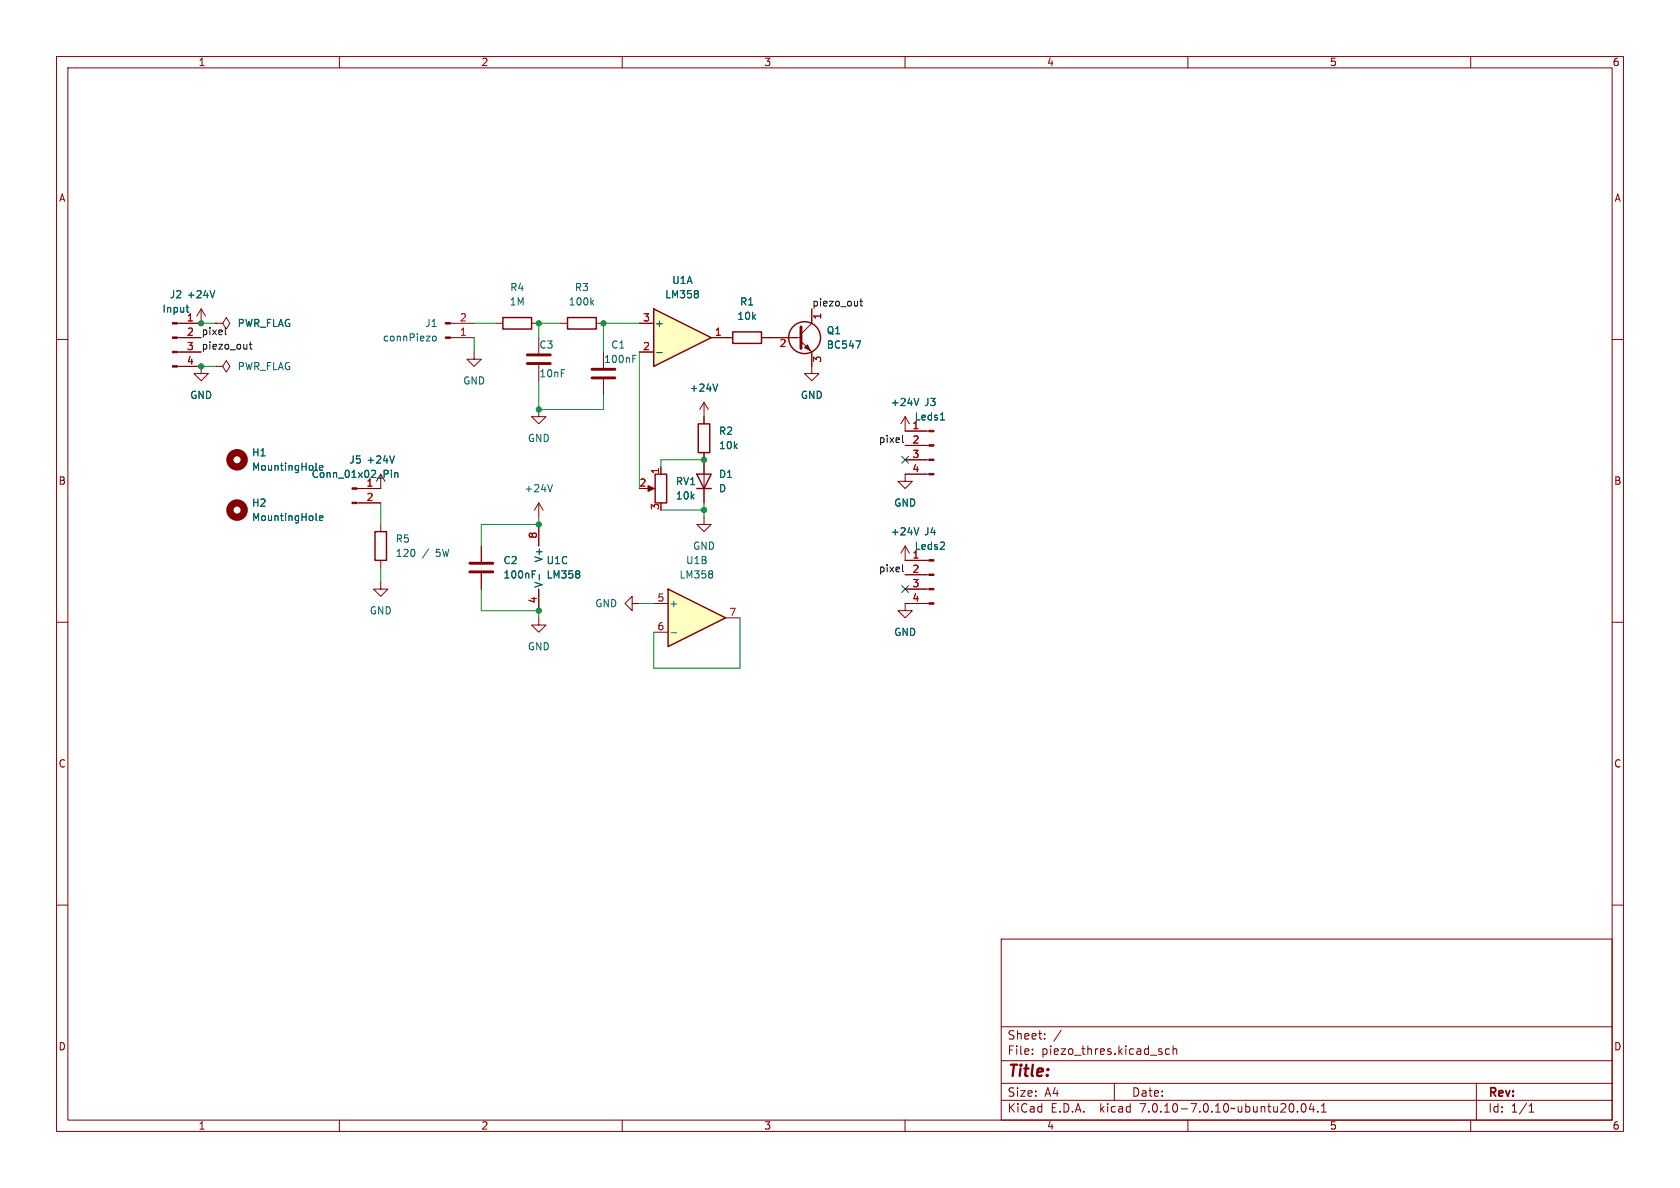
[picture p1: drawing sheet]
<svg xmlns="http://www.w3.org/2000/svg" width="297mm" height="210mm" viewBox="0 0 297 210" stroke-linecap="round" stroke-linejoin="round" font-family="sans-serif">
<g fill="none" stroke="#840000" stroke-width=".18">
<path d="M10 10h277v190h-277zM12 12h273v186h-273zM60 10v2M110 10v2M160 10v2M210 10v2M260 10v2M10 60h2M31.3 59.7h4.3M35.6 54.6v2.6h-4.3M35.6 54.6l-.8 1.3M35.6 54.6l.7 1.3"/>
<path d="M38.1 57.2h1.3l.6-1.1 .6 1.1-.6 1-.6-1M38.1 57.2h.1M79.6 57.2h4.2M79.6 59.7h4.2M87.6 57.2h1.3M94 57.2h1.2M99.1 57.2h1.2M105.4 57.2h1.3M285 60h2M31.3 64.8h4.3v1.2h1.2l-1.2 1.3-1.3-1.3h1.3M31.3 62.2h4.3M38.1 64.8h1.3l.6-1 .6 1-.6 1-.6-1"/>
<path d="M38.1 64.8h.1M83.8 62.2v1.3h1.3l-1.3 1.3-1.3-1.3h1.3M95.2 72.4v1.3h1.3l-1.3 1.2-1.2-1.2h1.2M160 78.7h4.2M160 76.2h4.2M160 96.5v2.6h4.2M160 96.5l-.7 1.3M160 96.5l.8 1.3M160 83.8h4.2M160 81.3h4.2M10 110h2M111.8 106.7v-1.3l-1.3 1.3 1.3 1.3v-1.3h1.2"/>
<path d="M160 104.1h4.2M160 101.6h4.2M164.2 106.7h-4.2v1.3h1.3l-1.3 1.2-1.3-1.2h1.3M285 110h2M10 160h2M285 160h2M177 166h108v32h-108zM60 198v2M110 198v2M160 198v2M177 194.5h108M177 191.5h108"/>
<path d="M177 187.5h108M177 181.5h108M182.5 186.3v.1M182.5 185.5v.1M184.7 183.6v.1M184.7 182.8v.1M187.6 182.1l-1.3 2M197 191.5v3M205.2 185.9l.3 .2-.3 .3M205.2 185.4l.2 .1M206.7 185.5l-.4-.1-.3 .3v.4l.2 .2h.5M207.4 185.5l.2-.1 .4 .1v.9"/>
<path d="M207.4 184.9v1.5M210 198v2M229.4 196.5v.1M230.2 195.2l.2-.1a.81 .81 0 0 1 .6 .6 .81 .81 0 0 1-.3 .8l-.2 .1a.81 .81 0 0 1-.3-1.4zM231.8 195l-.3 1.1h.9M232.2 195.6v1M233 196.5v.1M233.6 196.6h.9M233.6 195.5l.4-.4v1.5M260 198v2M261 191.5v6.5M270.3 196.6h.9"/>
<path d="M270.3 195.5l.4-.4v1.5"/>
</g>
<g fill="#840000" stroke="#840000" stroke-width=".18">
<path d="M164.2 106.6h.9v.2h-.9z"/>
<path d="M164.2 104h.9v.3h-.9z"/>
<path d="M164.2 101.5h.9v.2h-.9z"/>
<path d="M164.2 98.9h.9v.3h-.9z"/>
<path d="M78.7 57h.9v.3h-.9z"/>
<path d="M78.7 59.6h.9v.2h-.9z"/>
<path d="M30.5 64.6h.8v.3h-.8z"/>
<path d="M30.5 62.1h.8v.3h-.8z"/>
<path d="M30.5 59.6h.8v.2h-.8z"/>
<path d="M30.5 57h.8v.3h-.8z"/>
<path d="M164.2 83.7h.9v.2h-.9z"/>
<path d="M164.2 81.2h.9v.2h-.9z"/>
<path d="M164.2 78.6h.9v.3h-.9z"/>
<path d="M164.2 76.1h.9v.2h-.9z"/>
</g>
<path d="M32.9 54.3h.5M33.1 55v.1M38 51.4l-.4 1.2M76.5 59.5l.2-.1 .4 .1v.5l-.1 .2-.3 .1-.2-.2zM104.6 53.4l.4 .5M105 53.1l-.5 .5M166.2 74.2h.8M162.4 93.3l-.4 1.3M166.2 97.1h.8M166.9 96v.4" fill="none" stroke="#006464" stroke-width=".18"/>
<path d="M88.9 56.1h5.1v2.1h-5.1zM100.3 56.1h5.1v2.1h-5.1z" fill="none" stroke="#840000" stroke-width=".25"/>
<path d="M115.6 54.6l10.1 5.1-10.1 5.1z" fill="#ffffc2"/>
<path d="M115.6 54.6l10.1 5.1-10.1 5.1z" fill="none" stroke="#840000" stroke-width=".25"/>
<path d="M113 57.2h2.6M125.7 59.7h2.6M113 62.2h2.6M124.5 91.4v1.3h1.2l-1.2 1.3-1.3-1.3h1.3" fill="none" stroke="#840000" stroke-width=".18"/>
<path d="M123.4 51.5v.3M123.4 52v.5M116.1 62.3h1" fill="none" stroke="#006464" stroke-width=".18"/>
<path d="M118.1 104.1l10.2 5.1-10.2 5.1z" fill="#ffffc2"/>
<g fill="none" stroke="#840000" stroke-width=".25">
<path d="M129.5 58.7h5.1v2h-5.1zM123.4 74.9h2.1v5.1h-2.1zM66.3 94h2v5.1h-2zM115.8 83.8h2.1v5.1h-2.1zM123.2 83.8h2.5l-1.2 2.6zM123.2 86.4h2.5M118.1 104.1l10.2 5.1-10.2 5.1z"/>
<circle cx="142.2" cy="59.7" r="2.82"/>
</g>
<g fill="none" stroke="#840000" stroke-width=".18">
<path d="M31.7 59.7h3.9M31.7 57.2h3.9M38.1 57.2h.1M95.2 59.7v2.8M113 57.2h2.6M125.7 59.7h3.8M134.6 59.7h7M143.5 54.6v2.6l-1.9 1.9M31.7 62.2h3.9M31.7 64.8h3.9M95.2 64.5v2.8M106.7 62.2v2.8"/>
<path d="M106.7 67.1v2.8M113 62.2h2.6M124.5 71.1l-.8 1.3M124.5 71.1v3.8M124.5 71.1l.7 1.3M141.6 60.3l1.9 1.9v3.8h1.3l-1.3 1.3-1.3-1.3h1.3M160 73.7l-.7 1.2M160 73.7v2.5h3.8M160 73.7l.8 1.2M160 78.7h3.8M63.1 88.9h4.2M67.3 83.8v2.6h-4.2"/>
<path d="M67.3 92.7v1.3M67.3 99.1v1.2M85.1 96.5v2.8M95.2 88.9v2.5M95.2 92.7v3.8M95.2 88.9l-.7 1.3M95.2 88.9l.8 1.3M114.3 86.4h1M116.8 82.6v1.2M124.5 80v8.9M160 99.1h3.8M160 81.3h3.8"/>
<path d="M163.8 83.8h-3.8v1.3h1.3l-1.3 1.3-1.3-1.3h1.3M67.3 102.9v1.2h1.3l-1.3 1.3-1.3-1.3h1.3M85.1 101.3v2.8M95.2 109.2v1.3h1.3l-1.3 1.3-1.2-1.3h1.2M95.2 104.1v3.9M115.6 106.7h2.5M115.6 111.8h2.5M128.3 109.2h2.5M160 106.7h3.8M160 101.6h3.8M160 104.1h3.8"/>
</g>
<g fill="none" stroke="#006464" stroke-width=".18">
<path d="M32.9 54.3h.5M33.1 55v.1M38 51.4l-.4 1.2M123.4 51.5v.3M123.4 52v.5M111.9 63.4h.4M111.9 62.8h.6M116.1 62.3h1M126.9 67.9l-.4 1.3M151.3 60.3h.8l-.5 1.2M162.4 70.4l-.4 1.3M166.2 74.2h.8"/>
<path d="M55.9 91.8l.2 .2M56.5 82.7l.6-.1-.1-.3h-.5v.6M56.5 91.6l.6-.1-.1-.3h-.3l-.2 .2v.6h.5M69.2 83.1v.2M69.2 83.6v.8M69.7 80.6l-.4 1.3M69.8 83.6v.8M69.8 83.7l.2-.1h.3v.8M97.7 85.7l-.5 1.2M162.4 93.3l-.4 1.3M166.2 97.1h.8M166.9 96v.4"/>
<path d="M94.1 101.5h.4M94.1 100.9h.6M95.3 101.6v.9M102.4 101v.3M102.4 101.6v.5M118.6 111.9h1M125.9 101v.3M125.9 101.6v.5"/>
</g>
<path d="M141.6 57.8v3.8M93.2 64.3h4.1M93.2 62.7h4.1M104.6 66.8h4.1M104.6 65.3h4.1M83.1 99.6h4M83.1 101.1h4" fill="none" stroke="#840000" stroke-width=".51"/>
<g fill="#840000" stroke="#840000" stroke-width=".18">
<path d="M114.6 85.9l1.1 .5-1.1 .5z"/>
<path d="M62.2 88.8h.9v.2h-.9z"/>
<path d="M62.2 86.2h.9v.3h-.9z"/>
<path d="M142.2 61.5l.5-.5 .6 1z"/>
</g>
<g fill="none" stroke="#840000" stroke-width="1.3">
<circle cx="41.9" cy="90.2" r="1.27"/>
<circle cx="41.9" cy="81.3" r="1.27"/>
</g>
<path d="M39.8 57.9v1.1l.2 .2M152 53.3h.5M152.2 52.8v1.1l.3 .2M44.1 60.9h.5M44.2 60.4v1.1l.4 .2M159.6 77v1l.1 .2M159.6 99.8v1.1l.1 .2" fill="none" stroke="#0f0f0f" stroke-width=".18"/>
<g fill="none" stroke="#009600" stroke-width=".18">
<path d="M35.6 57.2h2.5M83.8 57.2h3.8M83.8 59.7v2.5M99.1 57.2h-3.9v2.5M113 57.2h-6.3v5M35.6 64.8h2.5M95.2 67.3v5.1h11.5v-2.5M113 62.2v24.2M67.3 88.9v3.8M95.2 91.4v1.3h-10.1v3.8M116.8 90.2h7.7M124.5 81.3h-7.7v1.3"/>
<path d="M124.5 88.9v2.5M67.3 100.3v2.6M85.1 104.1v3.9h10.1v1.2M113 106.7h2.6M130.8 109.2v8.9h-15.2v-6.3"/>
</g>
<path d="M159.4 80.7l1.2 1.2M160.6 80.7l-1.2 1.2M159.4 103.5l1.2 1.2M160.6 103.5l-1.2 1.2" fill="none" stroke="#000084" stroke-width=".18"/>
<g fill="#009600" stroke="#009600" stroke-width=".18">
<circle cx="35.6" cy="64.8" r=".46"/>
<circle cx="95.2" cy="92.7" r=".46"/>
<circle cx="95.2" cy="108" r=".46"/>
<circle cx="35.6" cy="57.2" r=".46"/>
<circle cx="106.7" cy="57.2" r=".46"/>
<circle cx="95.2" cy="57.2" r=".46"/>
<circle cx="95.2" cy="72.4" r=".46"/>
<circle cx="124.5" cy="90.2" r=".46"/>
<circle cx="124.5" cy="81.3" r=".46"/>
</g>
<text font-size="2.8" fill="#840000" x="178" y="190.9">Title:</text>
<g font-size="2.1" fill="#840000">
<text x="178" y="184">Sheet:</text>
<text x="178" y="186.7">File:</text>
<text x="184.1" y="186.7">piezo_thres.kicad_sch</text>
<text x="178" y="196.9">KiCad</text>
<text x="178" y="194.1">Size:</text>
<text x="184.7" y="194.1">A4</text>
<text x="185.7" y="196.9">E.D.A.</text>
<text x="194.6" y="196.9">kicad</text>
<text x="200" y="194.1">Date:</text>
<text x="201.8" y="196.9">7.0.10-7.0.10~ubuntu20.04.1</text>
<text x="263" y="194.3">Rev:</text>
<text x="263" y="196.9">Id:</text>
<text x="267.1" y="196.9">1/1</text>
</g>
<g font-size="1.8" fill="#840000">
<text x="35" y="11.9">1</text>
<text x="85" y="11.9">2</text>
<text x="135" y="11.9">3</text>
<text x="185" y="11.9">4</text>
<text x="235" y="11.9">5</text>
<text x="285" y="11.9">6</text>
<text x="10.3" y="35.9">A</text>
<text x="285.3" y="35.9">A</text>
<text x="10.3" y="85.9">B</text>
<text x="285.3" y="85.9">B</text>
<text x="10.3" y="135.9">C</text>
<text x="285.3" y="135.9">C</text>
<text x="10.3" y="185.9">D</text>
<text x="285.3" y="185.9">D</text>
<text x="35" y="199.9">1</text>
<text x="85" y="199.9">2</text>
<text x="135" y="199.9">3</text>
<text x="185" y="199.9">4</text>
<text x="235" y="199.9">5</text>
<text x="285" y="199.9">6</text>
</g>
<g font-size="1.8" fill="#006464">
<text x="29.9" y="52.9">J2 +24V</text>
<text x="90.1" y="51.7">R4</text>
<text x="101.5" y="51.7">R3</text>
<text x="117.5" y="52.9">LM358</text>
<text x="118.7" y="50.4">U1A</text>
<text x="28.6" y="55.5">Input</text>
<text x="41.9" y="58">PWR_FLAG</text>
<text x="75.1" y="58">J1</text>
<text x="90" y="54.2">1M</text>
<text x="100.4" y="54.2">100k</text>
<text x="115.7" y="58">+</text>
<text x="130.3" y="56.7">10k</text>
<text x="130.7" y="54.2">R1</text>
<text x="146.1" y="59.3">Q1</text>
<text x="41.9" y="65.6">PWR_FLAG</text>
<text x="67.6" y="60.6">connPiezo</text>
<text x="95.3" y="61.8">C3</text>
<text x="106.7" y="64.4">100nF</text>
<text x="108" y="61.8">C1</text>
<text x="146.1" y="61.8">BC547</text>
<text x="33.5" y="70.7">GND</text>
<text x="81.8" y="68.2">GND</text>
<text x="95.3" y="66.9">10nF</text>
<text x="121.8" y="69.4">+24V</text>
<text x="141.5" y="70.7">GND</text>
<text x="157.4" y="72">+24V</text>
<text x="163.3" y="72">J3</text>
<text x="127" y="77.1">R2</text>
<text x="161.6" y="74.5">Leds1</text>
<text x="44.5" y="80.9">H1</text>
<text x="44.5" y="83.4">MountingHole</text>
<text x="61.7" y="82.1">J5 +24V</text>
<text x="93.2" y="78.3">GND</text>
<text x="127" y="79.6">10k</text>
<text x="44.5" y="89.8">H2</text>
<text x="55" y="84.7">Conn_01x02_Pin</text>
<text x="92.6" y="87.2">+24V</text>
<text x="119.4" y="86">RV1</text>
<text x="119.4" y="88.5">10k</text>
<text x="127" y="84.7">D1</text>
<text x="127" y="87.2">D</text>
<text x="158" y="89.8">GND</text>
<text x="44.5" y="92.3">MountingHole</text>
<text x="157.4" y="94.8">+24V</text>
<text x="163.3" y="94.8">J4</text>
<text x="69.9" y="96.1">R5</text>
<text x="69.9" y="98.7">120</text>
<text x="74.7" y="98.7">/</text>
<text x="77.2" y="98.7">5W</text>
<text x="88.9" y="99.9">C2</text>
<text x="96.1" y="99.5" transform="rotate(-90 96.1 99.5)">V+</text>
<text x="96.5" y="99.9">U1C</text>
<text x="121.2" y="99.9">U1B</text>
<text x="122.4" y="97.4">GND</text>
<text x="161.6" y="97.4">Leds2</text>
<text x="88.9" y="102.5">100nF</text>
<text x="96.1" y="104" transform="rotate(-90 96.1 104)">V-</text>
<text x="96.5" y="102.5">LM358</text>
<text x="105.1" y="107.5">GND</text>
<text x="118.2" y="107.5">+</text>
<text x="120" y="102.5">LM358</text>
<text x="65.3" y="108.8">GND</text>
<text x="158" y="112.6">GND</text>
<text x="93.2" y="115.2">GND</text>
</g>
<g font-size="1.8" fill="#a90000">
<text x="32.9" y="56.9">1</text>
<text x="32.9" y="59.4">2</text>
<text x="81.2" y="59.4">1</text>
<text x="81.2" y="56.9">2</text>
<text x="113.6" y="56.9">3</text>
<text x="126.3" y="59.4">1</text>
<text x="145.5" y="56.6" transform="rotate(-90 145.5 56.6)">1</text>
<text x="32.9" y="62">3</text>
<text x="32.9" y="64.5">4</text>
<text x="113.6" y="62">2</text>
<text x="137.7" y="61.7">2</text>
<text x="145.5" y="64.2" transform="rotate(-90 145.5 64.2)">3</text>
<text x="161.2" y="75.9">1</text>
<text x="116.6" y="83.9" transform="rotate(-90 116.6 83.9)">1</text>
<text x="161.2" y="78.5">2</text>
<text x="161.2" y="81">3</text>
<text x="161.2" y="83.6">4</text>
<text x="64.7" y="86.1">1</text>
<text x="64.7" y="88.6">2</text>
<text x="113" y="86.1">2</text>
<text x="95" y="95.3" transform="rotate(-90 95 95.3)">8</text>
<text x="116.6" y="90.2" transform="rotate(-90 116.6 90.2)">3</text>
<text x="161.2" y="98.8">1</text>
<text x="161.2" y="101.3">2</text>
<text x="95" y="106.8" transform="rotate(-90 95 106.8)">4</text>
<text x="116.1" y="106.4">5</text>
<text x="161.2" y="103.9">3</text>
<text x="161.2" y="106.4">4</text>
<text x="116.1" y="111.5">6</text>
<text x="128.8" y="109">7</text>
</g>
<g font-size="1.8" fill="#0f0f0f">
<text x="35.6" y="59.3">pixel</text>
<text x="143.5" y="54.3">piezo_out</text>
<text x="35.6" y="61.9">piezo_out</text>
<text x="155.3" y="78.4">pixel</text>
<text x="155.3" y="101.3">pixel</text>
</g>
</svg>
